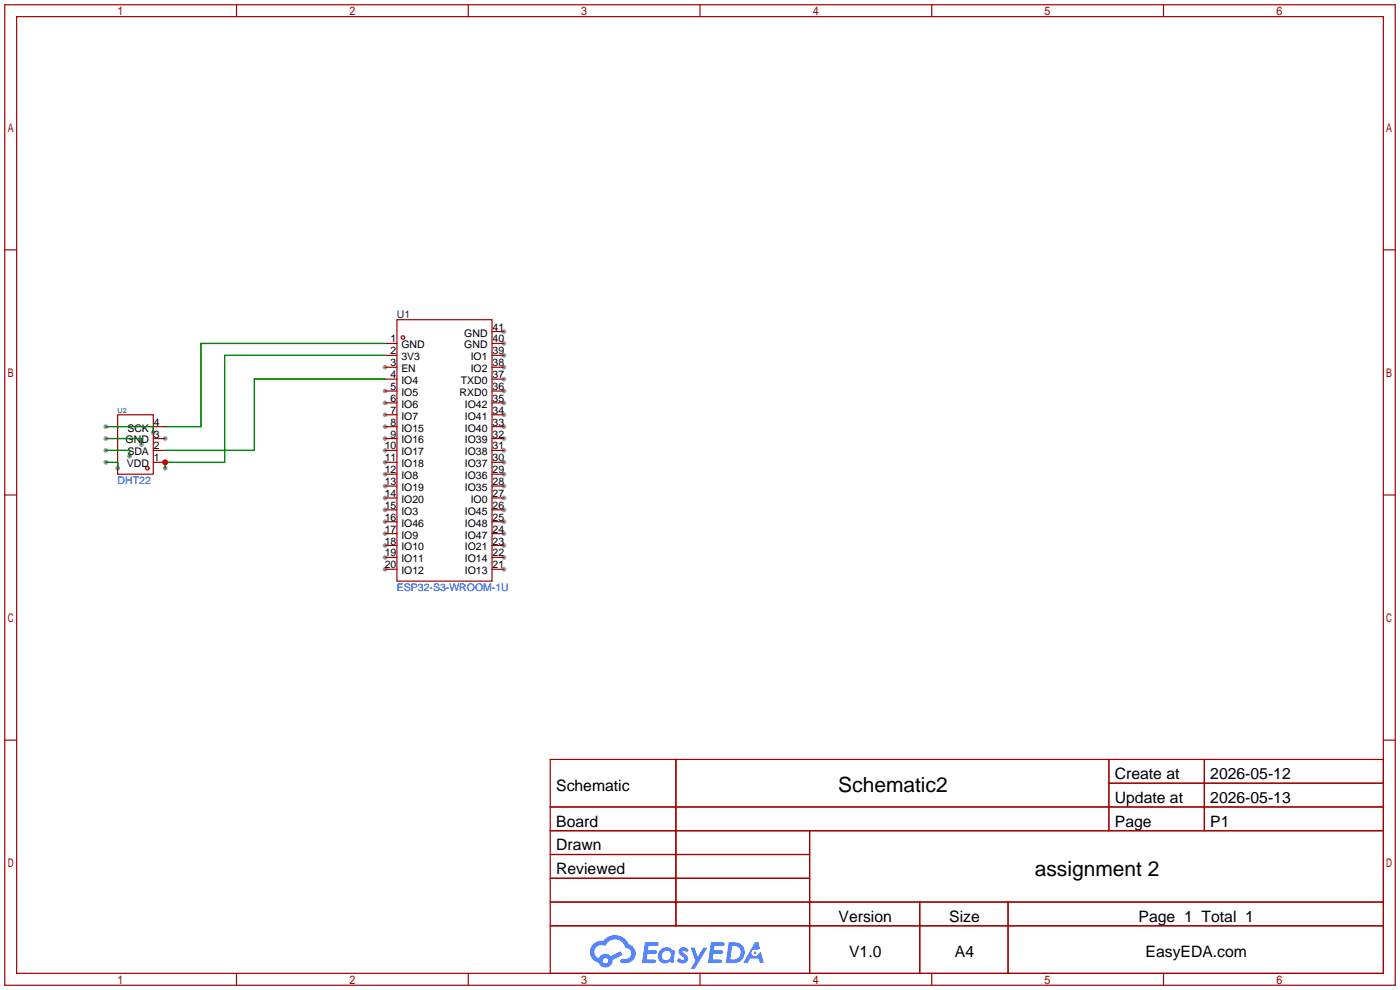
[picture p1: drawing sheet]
<svg xmlns="http://www.w3.org/2000/svg" width="299mm" height="212mm" viewBox="0 0 299 212" stroke-linecap="round" stroke-linejoin="round" font-family="sans-serif">
<g fill="#999">
<circle cx="107.7" cy="70.9" r=".51"/>
<circle cx="107.7" cy="73.4" r=".51"/>
<circle cx="107.7" cy="75.9" r=".51"/>
<circle cx="107.7" cy="78.5" r=".51"/>
<circle cx="107.7" cy="81" r=".51"/>
<circle cx="107.7" cy="83.6" r=".51"/>
<circle cx="107.7" cy="86.1" r=".51"/>
<circle cx="107.7" cy="88.6" r=".51"/>
<circle cx="107.7" cy="91.2" r=".51"/>
<circle cx="107.7" cy="93.7" r=".51"/>
<circle cx="107.7" cy="96.3" r=".51"/>
<circle cx="107.7" cy="98.8" r=".51"/>
<circle cx="107.7" cy="101.3" r=".51"/>
<circle cx="107.7" cy="103.9" r=".51"/>
<circle cx="107.7" cy="106.4" r=".51"/>
<circle cx="107.7" cy="109" r=".51"/>
<circle cx="107.7" cy="111.5" r=".51"/>
<circle cx="107.7" cy="114" r=".51"/>
<circle cx="107.7" cy="116.6" r=".51"/>
<circle cx="107.7" cy="119.1" r=".51"/>
<circle cx="107.7" cy="121.7" r=".51"/>
<circle cx="82.3" cy="121.7" r=".51"/>
<circle cx="82.3" cy="119.1" r=".51"/>
<circle cx="82.3" cy="116.6" r=".51"/>
<circle cx="82.3" cy="114" r=".51"/>
<circle cx="82.3" cy="111.5" r=".51"/>
<circle cx="82.3" cy="109" r=".51"/>
<circle cx="82.3" cy="106.4" r=".51"/>
<circle cx="82.3" cy="103.9" r=".51"/>
<circle cx="82.3" cy="101.3" r=".51"/>
<circle cx="82.3" cy="98.8" r=".51"/>
<circle cx="82.3" cy="96.3" r=".51"/>
<circle cx="82.3" cy="93.7" r=".51"/>
<circle cx="82.3" cy="91.2" r=".51"/>
<circle cx="82.3" cy="88.6" r=".51"/>
<circle cx="82.3" cy="86.1" r=".51"/>
<circle cx="82.3" cy="83.6" r=".51"/>
<circle cx="82.3" cy="78.5" r=".51"/>
<circle cx="35.3" cy="93.7" r=".51"/>
<circle cx="32.8" cy="92.5" r=".51"/>
<circle cx="22.6" cy="91.2" r=".51"/>
<circle cx="30.2" cy="95" r=".51"/>
<circle cx="22.6" cy="93.7" r=".51"/>
<circle cx="27.7" cy="97.5" r=".51"/>
<circle cx="22.6" cy="96.3" r=".51"/>
<circle cx="25.1" cy="100.1" r=".51"/>
<circle cx="22.6" cy="98.8" r=".51"/>
<circle cx="35.3" cy="100.1" r=".51"/>
</g>
<g fill="none" stroke="#a10000" stroke-width=".25">
<path d="M1 1h297.2v209.6h-297.2zM3.6 3.6h292.1v204.4h-292.1zM50.5 1v2.6M100.1 1v2.6M149.6 1v2.6M199.1 1v2.6M248.7 1v2.6M1 53.4h2.6M295.7 53.4h2.5M1 105.8h2.6M295.7 105.8h2.5M1 158.2h2.6"/>
<path d="M295.7 158.2h2.5M117.6 162.3h178.1v45.7h-178.1zM117.6 172.5h178.1M117.6 177.5h178.1M144.5 162.3v35.6M173 177.5v30.5M237 162.3v15.2M237 167.4h58.7M257.4 162.3v15.2M117.6 182.6h55.4M117.6 192.8h178.1M117.6 187.7h55.4"/>
<path d="M117.6 197.9h178.1M196.6 192.8v15.2M215.4 192.8v15.2M50.5 208v2.6M100.1 208v2.6M149.6 208v2.6M199.1 208v2.6M248.7 208v2.6"/>
</g>
<g fill="#5487ff">
<path d="M145.3 202.7a1.3 1.3 0 0 1 1.9 .3l-.4 .6a.54 .54 0 0 0-.9-.2l.1 .2a1.34 1.34 0 0 1 .9 1.8 1.47 1.47 0 0 1-2.3-.1l.5-.6 .8 .5a.31 .31 0 0 0 .4-.3 .31 .31 0 0 0-.3-.4 1.12 1.12 0 0 1-.7-1.8z"/>
<path d="M147.6 202.5h.9l.6 2 1.2-2h.9l-2.7 4.6h-.9l1-1.7z"/>
<path d="M137.8 201.4h1.7a1.31 1.31 0 0 1 1.2 .2 .4 .4 0 0 1-.3 .5l-1.8 .1-.1 .9h1.6a.4 .4 0 0 1 .4 .4 .4 .4 0 0 1-.5 .4h-1.6l-.2 1.2h1.4a.46 .46 0 0 1 .5 0 .46 .46 0 0 1 .1 .5l-.4 .2h-2.6z"/>
<path d="M151.9 201.4h1.7a1.32 1.32 0 0 1 1.2 .2 .39 .39 0 0 1-.3 .5l-1.8 .1-.1 .9h1.6a.4 .4 0 0 1 .4 .4 .4 .4 0 0 1-.4 .4h-1.7l-.2 1.2h1.4a.46 .46 0 0 1 .5 0 .46 .46 0 0 1 .1 .5l-.4 .2h-2.6z"/>
<path d="M161.3 201.4h.8l.3 1.3-.6 .4a.75 .75 0 0 0-1.1 .3 .75 .75 0 0 0 .5 1 .75 .75 0 0 0 .9-.7l.5-.2 .6 2.3h-.8l-.3-.9h-1.8l-.5 .9h-1z"/>
<path d="M155.7 201.4l-.6 4.4h1.5a2.27 2.27 0 0 0 2.6-2.2 2.27 2.27 0 0 0-2.7-2.2zM156.5 202.1a1.5 1.5 0 0 1 1.8 1.6 1.5 1.5 0 0 1-1.9 1.4h-.3z"/>
<path d="M141.2 203a1.6 1.6 0 0 0-.3 2.3 1.6 1.6 0 0 0 2.3 .2l.7 .3 .3-2.4-.1-.3-.5-.1a1.58 1.58 0 0 0-2.4 0zM141.8 203.5a.98 .98 0 0 1 1.6 .4 .98 .98 0 0 1-1.1 1.3 .94 .94 0 0 1-.9-.7 .94 .94 0 0 1 .4-1z"/>
<path d="M126.8 201.8a2.37 2.37 0 0 0 1.1 4 1.54 1.54 0 0 0 1.8 1 1.54 1.54 0 0 0 1.2-1.6l2.2-1.1-.5-.8-2 1a1.57 1.57 0 0 0-2.7 .5 1.5 1.5 0 0 1-.7-2.1 1.5 1.5 0 0 1 2.2-.5 2.23 2.23 0 0 1 2.3-1.4 2.23 2.23 0 0 1 2 1.8 1.16 1.16 0 0 1 1.2 1.1 1.16 1.16 0 0 1-1.1 1.2h-.7a.47 .47 0 0 0-.5 .4 .47 .47 0 0 0 .4 .5 2.17 2.17 0 0 0 2.5-.9 2.17 2.17 0 0 0-.3-2.7l-.8-.4a3.2 3.2 0 0 0-5.5-.7l-1.1 .1zM128.8 205.3a.6 .6 0 0 1 1.2 0 .6 .6 0 0 1-1.2 0z"/>
<circle cx="161.4" cy="203.6" r=".28"/>
</g>
<g fill="none" stroke="#a10000" stroke-width=".25">
<path d="M82.3 73.4h2.5M82.3 75.9h2.5M82.3 78.5h2.5M84.8 68.3h20.4v55.9h-20.4zM105.2 70.9h2.5M105.2 73.4h2.5M105.2 75.9h2.5M105.2 78.5h2.5M25.1 88.6h7.7v12.7h-7.7zM32.8 91.2h2.5M32.8 93.7h2.5M32.8 96.3h2.5"/>
<path d="M32.8 98.8h2.5M82.3 81h2.5M82.3 83.6h2.5M82.3 86.1h2.5M82.3 88.6h2.5M82.3 91.2h2.5M82.3 93.7h2.5M82.3 96.3h2.5M82.3 98.8h2.5M105.2 81h2.5M105.2 83.6h2.5M105.2 86.1h2.5"/>
<path d="M105.2 88.6h2.5M105.2 91.2h2.5M105.2 93.7h2.5M105.2 96.3h2.5M105.2 98.8h2.5M82.3 101.3h2.5M82.3 103.9h2.5M82.3 106.4h2.5M82.3 109h2.5M82.3 111.5h2.5M82.3 114h2.5M82.3 116.6h2.5"/>
<path d="M82.3 119.1h2.5M105.2 101.3h2.5M105.2 103.9h2.5M105.2 106.4h2.5M105.2 109h2.5M105.2 111.5h2.5M105.2 114h2.5M105.2 116.6h2.5M105.2 119.1h2.5M82.3 121.7h2.5M105.2 121.7h2.5"/>
<circle cx="86.1" cy="72.1" r=".38"/>
<circle cx="31.5" cy="100.1" r=".38"/>
</g>
<path d="M82.3 73.4h-39.4v17.8h-7.6M82.3 75.9h-34.3v22.9h-12.7v1.3M22.6 91.2h10.2v1.3M22.6 93.7h7.6v1.3M22.6 96.3h5.1v1.2M22.6 98.8h2.5v1.3M82.3 81h-27.9v15.3h-19.1" fill="none" stroke="#008700" stroke-width=".25"/>
<circle cx="35.3" cy="98.8" r=".63" fill="#c00"/>
<g font-size="4.5">
<text x="179.2" y="169.4">Schematic2</text>
<text x="221.1" y="187.1">assignment 2</text>
</g>
<g font-size="3.4">
<text x="238.3" y="166.5">Create at</text>
<text x="258.7" y="166.5">2026-05-12</text>
<text x="118.9" y="169">Schematic</text>
<text x="238.3" y="171.6">Update at</text>
<text x="258.7" y="171.6">2026-05-13</text>
<text x="118.9" y="176.6">Board</text>
<text x="238.3" y="176.6">Page</text>
<text x="258.7" y="176.6">P1</text>
<text x="118.9" y="181.7">Drawn</text>
<text x="118.9" y="186.8">Reviewed</text>
<text x="179.2" y="197">Version</text>
<text x="202.9" y="197">Size</text>
<text x="243.3" y="197">Page 1 Total 1</text>
<text x="181.5" y="204.6">V1.0</text>
<text x="204.1" y="204.6">A4</text>
<text x="244.8" y="204.6">EasyEDA.com</text>
</g>
<text font-size="2.2" fill="#000080" x="84.8" y="67.9">U1</text>
<g font-size="2.2">
<text x="99.2" y="71.9">GND</text>
<text x="105.3" y="70.7">41</text>
<text x="83.5" y="75.7">2</text>
<text x="83.5" y="73.2">1</text>
<text x="85.8" y="77">3V3</text>
<text x="85.8" y="74.5">GND</text>
<text x="99.2" y="74.5">GND</text>
<text x="100.6" y="77">IO1</text>
<text x="105.3" y="73.2">40</text>
<text x="105.3" y="75.7">39</text>
<text x="83.5" y="83.4">5</text>
<text x="83.5" y="80.8">4</text>
<text x="83.5" y="78.3">3</text>
<text x="85.8" y="82.1">IO4</text>
<text x="85.8" y="79.5">EN</text>
<text x="98.5" y="82.1">TXD0</text>
<text x="100.6" y="79.5">IO2</text>
<text x="105.3" y="78.3">38</text>
<text x="105.3" y="80.8">37</text>
<text x="105.3" y="83.4">36</text>
<text x="83.5" y="88.4">7</text>
<text x="83.5" y="85.9">6</text>
<text x="85.8" y="89.7">IO7</text>
<text x="85.8" y="87.2">IO6</text>
<text x="85.8" y="84.6">IO5</text>
<text x="98.2" y="84.6">RXD0</text>
<text x="99.4" y="87.2">IO42</text>
<text x="99.4" y="89.7">IO41</text>
<text x="105.3" y="85.9">35</text>
<text x="105.3" y="88.4">34</text>
<text x="26.8" y="94.8">GND</text>
<text x="27.2" y="92.2">SCK</text>
<text x="32.9" y="93.5">3</text>
<text x="32.9" y="91">4</text>
<text x="83.5" y="93.5">9</text>
<text x="83.5" y="91">8</text>
<text x="85.8" y="94.8">IO16</text>
<text x="85.8" y="92.2">IO15</text>
<text x="99.4" y="92.2">IO40</text>
<text x="99.4" y="94.8">IO39</text>
<text x="105.3" y="91">33</text>
<text x="105.3" y="93.5">32</text>
<text x="27.1" y="99.9">VDD</text>
<text x="27.2" y="97.3">SDA</text>
<text x="32.9" y="98.6">1</text>
<text x="32.9" y="96.1">2</text>
<text x="82.2" y="101.1">12</text>
<text x="82.2" y="98.6">11</text>
<text x="82.2" y="96.1">10</text>
<text x="85.8" y="99.9">IO18</text>
<text x="85.8" y="97.3">IO17</text>
<text x="99.4" y="97.3">IO38</text>
<text x="99.4" y="99.9">IO37</text>
<text x="105.3" y="96.1">31</text>
<text x="105.3" y="98.6">30</text>
<text x="105.3" y="101.1">29</text>
<text x="82.2" y="106.2">14</text>
<text x="82.2" y="103.7">13</text>
<text x="85.8" y="107.5">IO20</text>
<text x="85.8" y="104.9">IO19</text>
<text x="85.8" y="102.4">IO8</text>
<text x="99.4" y="102.4">IO36</text>
<text x="99.4" y="104.9">IO35</text>
<text x="100.6" y="107.5">IO0</text>
<text x="105.3" y="103.7">28</text>
<text x="105.3" y="106.2">27</text>
<text x="82.2" y="113.8">17</text>
<text x="82.2" y="111.3">16</text>
<text x="82.2" y="108.8">15</text>
<text x="85.8" y="112.6">IO46</text>
<text x="85.8" y="110">IO3</text>
<text x="99.4" y="110">IO45</text>
<text x="99.4" y="112.6">IO48</text>
<text x="105.3" y="108.8">26</text>
<text x="105.3" y="111.3">25</text>
<text x="105.3" y="113.8">24</text>
<text x="82.2" y="118.9">19</text>
<text x="82.2" y="116.4">18</text>
<text x="85.8" y="117.6">IO10</text>
<text x="85.8" y="115.1">IO9</text>
<text x="99.4" y="115.1">IO47</text>
<text x="99.4" y="117.6">IO21</text>
<text x="105.3" y="116.4">23</text>
<text x="105.3" y="118.9">22</text>
<text x="82.2" y="121.5">20</text>
<text x="85.8" y="122.7">IO12</text>
<text x="85.8" y="120.2">IO11</text>
<text x="99.4" y="120.2">IO14</text>
<text x="99.4" y="122.7">IO13</text>
<text x="105.3" y="121.5">21</text>
</g>
<g font-size="2.2" fill="#00f">
<text x="25.1" y="103.4">DHT22</text>
<text x="84.8" y="126.3">ESP32-S3-WROOM-1U</text>
</g>
<text font-size="1.5" fill="#000080" x="25.1" y="88.3">U2</text>
</svg>
